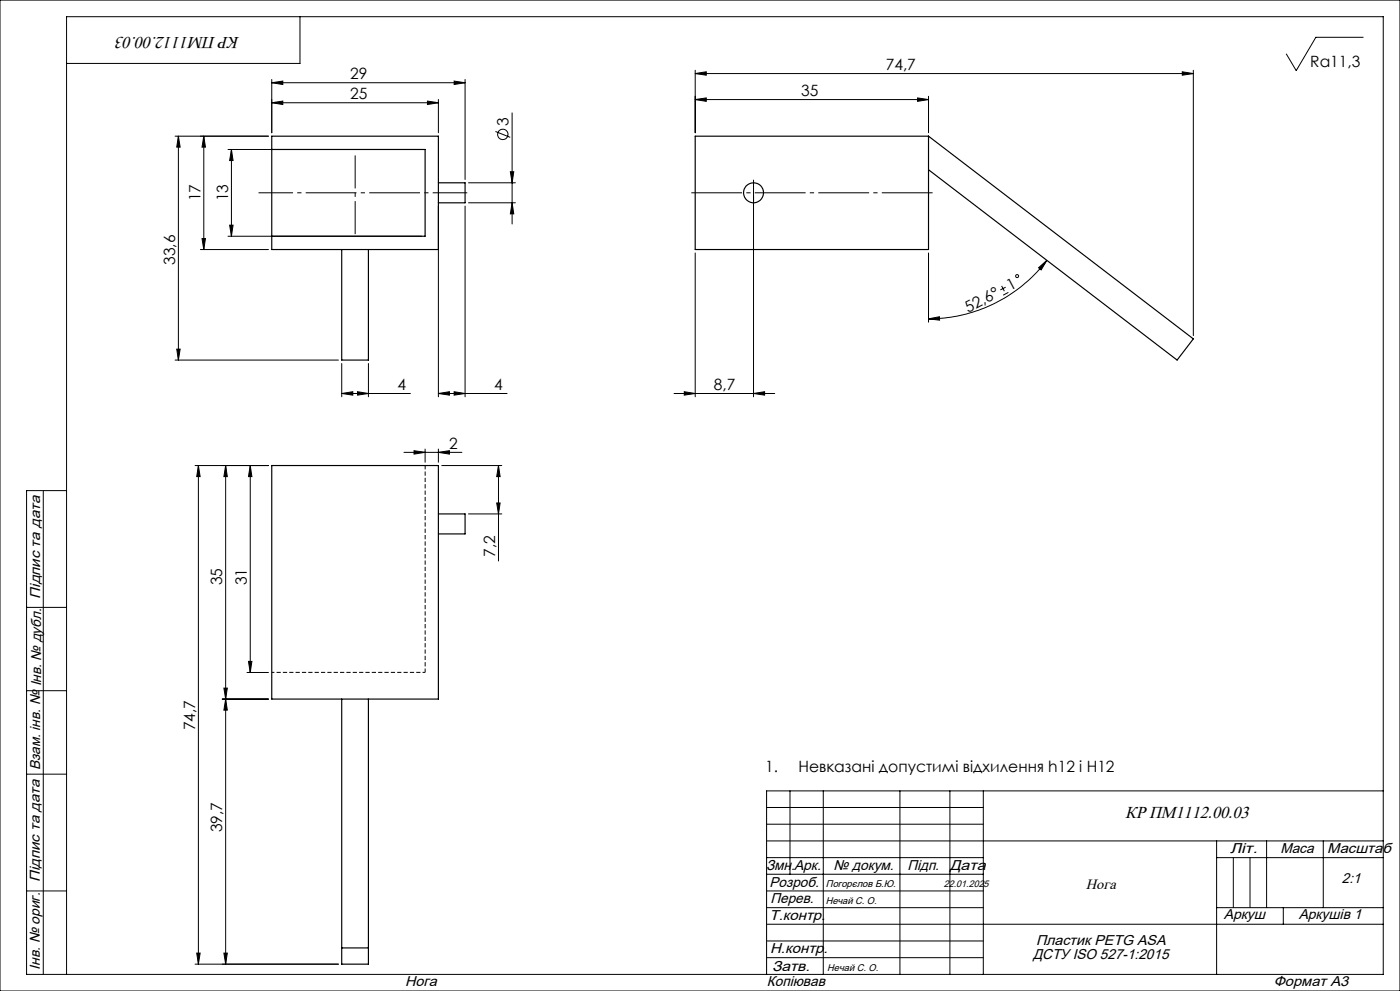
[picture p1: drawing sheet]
<svg xmlns="http://www.w3.org/2000/svg" width="420mm" height="297mm" viewBox="0 0 420 297" stroke-linecap="round" stroke-linejoin="round" font-family="sans-serif">
<g fill="none" stroke="#000" stroke-width=".35">
<path d="M81.5 44.8h46v26h-46M81.5 40.8h50v34h-50zM131.5 54.8h8v6h-8M208.6 40.8h70v34h-70zM278.6 40.8l79.4 60.8-4.9 6.3-74.5-57M102.5 74.8v33.1h8v-33.1M81.5 139.5h50v70h-50zM131.5 154h8v6h-8M102.5 209.5v79.5h8v-79.5M102.5 284.1h8"/>
<circle cx="226.1" cy="57.8" r="2.99"/>
</g>
<path d="M81.5 201.5h46" fill="none" stroke="#000" stroke-width=".3" stroke-dasharray="1.3 .6" stroke-dashoffset=".5" stroke-linecap="butt"/>
<path d="M127.5 201.5v-62" fill="none" stroke="#000" stroke-width=".3" stroke-dasharray="1.3 .6" stroke-dashoffset=".1" stroke-linecap="butt"/>
<g fill="none" stroke="#000" stroke-width=".3">
<path d="M0 0h420v297h-420zM90 5v14h-70M408.9 11.2h-14.1l-5.9 10-3-5M81.5 30.8l3.3-.5v1zM81.5 24.8l3.3-.5v1zM81.5 23.8v16M81.5 30.8h50M81.5 24.8h58M128.2 30.3l3.3 .5-3.3 .5zM131.5 29.8v10M136.2 24.3l3.3 .5-3.3 .5zM139.5 23.8v30"/>
<path d="M148.6 39.4l4.5 1.8M153.6 33.8v33.3M208.6 29.8l3.3-.5v1.1zM208.6 22l3.3-.5v1zM208.6 21.1v18.7M208.6 29.8h70M208.6 22h149.4M275.3 29.3l3.3 .5-3.3 .6zM278.6 28.9v10.9M354.7 21.5l3.3 .5-3.3 .5zM358 21.1v79.5M53.5 40.8v67.1"/>
<path d="M53.5 40.8l.5 3.3h-1zM61.1 40.8l.5 3.3h-1zM61.1 40.8v34M68.4 44.8h58.1M69.4 44.8l.5 3.3h-1zM69.4 44.8v26M80.5 40.8h-28M140.5 54.8h14.1M153.1 51.5h1l-.5 3.3zM226.1 54v64.9M60.1 74.8h20.4M60.6 71.5h1l-.5 3.3z"/>
<path d="M68.4 70.8h58.1M68.9 67.5h1l-.5 3.3zM131.5 61.8v57.1M139.5 61.8v57.1M140.5 60.8h14.1M153.6 60.8l.5 3.3h-1zM208.6 75.8v43.1M278.6 75.8v20.8M314 78a44.7 44.7 0 0 1-35.4 17.6M278.6 95.6l3.2-.7 .1 1.1zM300.5 85.7l.8 1.6M301.7 86.1l-1.6 .8"/>
<path d="M302.5 87.6l-1.5 .9M311.6 80.3l2.4-2.3-1.7 2.9zM52.5 107.9h49M53 104.6h1l-.5 3.3zM102.5 117.9l3.3-.5v1zM102.5 108.9v10M102.5 117.9h20.6M107.2 117.4l3.3 .5-3.3 .5zM110.5 108.9v10M131.5 117.9l3.3-.5v1zM131.5 117.9h20.6M136.2 117.4l3.3 .5-3.3 .5z"/>
<path d="M202.2 117.9h30.2M205.3 117.4l3.3 .5-3.3 .5zM226.1 117.9l3.3-.5v1zM59.5 139.5v149.5M59.5 139.5l.5 3.3h-1zM67.7 139.5v149.5M67.7 139.5l.5 3.3h-1zM75.1 139.5v62M75.1 139.5l.5 3.3h-1.1zM80.5 139.5h-22M121.2 135.6h17.4M124.2 135.1l3.3 .5-3.3 .5z"/>
<path d="M127.5 134.6v3.9M131.5 135.6l3.3-.5v1zM131.5 134.6v3.9M132.5 139.5h18M149.5 139.5v28.6M149.5 139.5l.5 3.3h-1zM13 147v145M20 147h-12v145h407v-287h-395v287M140.5 154h10M149 150.7h1l-.5 3.3zM8 182h12M74.5 198.2h1.1l-.5 3.3z"/>
<path d="M8 207h12M66.7 209.5h13.8M67.2 206.2h1l-.5 3.3zM67.7 209.5l.5 3.3h-1zM74.1 201.5h6.4M8 232h12M237 237v25M247 237v55M270 237v55M285 237v55M295 237v55M415 237h-185v55"/>
<path d="M230 257h65M230 242h65M230 247h65M365 257h50M365 252v40M370 257v15M375 257v15M380 252v20M397 252v20M415 252h-185M8 267h12M230 262h65"/>
<path d="M230 267h65M230 272h65M365 272h50M385 272v5M415 277h-185M58.5 289h43M59 285.6h1l-.5 3.4zM67.2 285.6h1l-.5 3.4zM230 282h65M230 287h65"/>
<circle cx="150.8" cy="40.3" r="1.55"/>
<circle cx="305.1" cy="82.7" r=".45"/>
</g>
<path d="M206.6 57.8h74" fill="none" stroke="#000" stroke-width=".3" stroke-dasharray="15.2 1.3 1.3 1.3" stroke-dashoffset="-.8" stroke-linecap="butt"/>
<path d="M77.5 57.8h62.7" fill="none" stroke="#000" stroke-width=".3" stroke-dasharray="15.2 1.3 1.3 1.3" stroke-dashoffset="4.9" stroke-linecap="butt"/>
<path d="M106.5 46.6v23.6" fill="none" stroke="#000" stroke-width=".3" stroke-dasharray="15.2 1.3 1.3 1.3" stroke-dashoffset="5.3" stroke-linecap="butt"/>
<g fill="#000">
<path d="M81.5 30.8l3.3-.5v1zM128.2 30.3l3.3 .5-3.3 .5zM208.6 29.8l3.3-.5v1.1zM275.3 29.3l3.3 .5-3.3 .6zM208.6 22l3.3-.5v1zM354.7 21.5l3.3 .5-3.3 .5zM124.2 135.1l3.3 .5-3.3 .5zM131.5 135.6l3.3-.5v1z"/>
<path d="M136.2 24.3l3.3 .5-3.3 .5zM81.5 24.8l3.3-.5v1z"/>
<path d="M61.1 40.8l.5 3.3h-1zM60.6 71.5h1l-.5 3.3zM153.1 51.5h1l-.5 3.3zM153.6 60.8l.5 3.3h-1zM67.7 209.5l.5 3.3h-1zM67.2 285.6h1l-.5 3.4zM67.7 139.5l.5 3.3h-1zM67.2 206.2h1l-.5 3.3z"/>
<path d="M68.9 67.5h1l-.5 3.3zM69.4 44.8l.5 3.3h-1z"/>
<path d="M278.6 95.6l3.2-.7 .1 1.1zM311.6 80.3l2.4-2.3-1.7 2.9z"/>
<path d="M53 104.6h1l-.5 3.3zM53.5 40.8l.5 3.3h-1zM59 285.6h1l-.5 3.4zM59.5 139.5l.5 3.3h-1zM149 150.7h1l-.5 3.3zM149.5 139.5l.5 3.3h-1zM74.5 198.2h1.1l-.5 3.3zM75.1 139.5l.5 3.3h-1.1z"/>
<path d="M107.2 117.4l3.3 .5-3.3 .5zM102.5 117.9l3.3-.5v1zM226.1 117.9l3.3-.5v1zM205.3 117.4l3.3 .5-3.3 .5z"/>
<path d="M131.5 117.9l3.3-.5v1zM136.2 117.4l3.3 .5-3.3 .5z"/>
</g>
<g font-size="5.1">
<text x="71.8" y="11.2" transform="rotate(-180 71.8 11.2)">КР ПМ1112.00.03</text>
<text x="337.6" y="245.1">КР ПМ1112.00.03</text>
</g>
<g font-size="4.7">
<text x="105.1" y="23.8">29</text>
<text x="265.7" y="21">74,7</text>
<text x="393.1" y="20.1">Ra11,3</text>
<text x="105.1" y="29.8">25</text>
<text x="240.3" y="28.8">35</text>
<text x="152.6" y="37.7" transform="rotate(-90 152.6 37.7)">3</text>
<text x="60.1" y="60.4" transform="rotate(-90 60.1 60.4)">17</text>
<text x="68.4" y="60.4" transform="rotate(-90 68.4 60.4)">13</text>
<text x="52.5" y="79.4" transform="rotate(-90 52.5 79.4)">33,6</text>
<text x="303.1" y="87.3" transform="rotate(-28 303.1 87.3)">1</text>
<text x="290.4" y="93.9" transform="rotate(-28 290.4 93.9)">52,6°</text>
<text x="119.3" y="116.9">4</text>
<text x="148.3" y="116.9">4</text>
<text x="214.2" y="116.9">8,7</text>
<text x="134.7" y="134.5">2</text>
<text x="148.5" y="166.8" transform="rotate(-90 148.5 166.8)">7,2</text>
<text x="66.7" y="175.4" transform="rotate(-90 66.7 175.4)">35</text>
<text x="74.1" y="175.4" transform="rotate(-90 74.1 175.4)">31</text>
<text x="58.5" y="218.9" transform="rotate(-90 58.5 218.9)">74,7</text>
<text x="229.5" y="231.3">1.</text>
<text x="239.5" y="231.3">Невказані допустимі відхилення h12 і H12</text>
<text x="66.7" y="249.4" transform="rotate(-90 66.7 249.4)">39,7</text>
</g>
<text font-size="4.4" x="325.8" y="266.3">Нога</text>
<g font-size="4.3">
<text x="12.1" y="179.4" transform="rotate(-90 12.1 179.4)">Підпис та дата</text>
<text x="12.3" y="205.7" transform="rotate(-90 12.3 205.7)">Інв. № дубл.</text>
<text x="12.1" y="230.9" transform="rotate(-90 12.1 230.9)">Взам. інв. №</text>
<text x="369" y="255.6">Літ.</text>
<text x="384.1" y="255.6">Маса</text>
<text x="398.2" y="255.6">Масштаб</text>
<text x="229.8" y="260.9">Змн.Арк.</text>
<text x="250.1" y="260.9">№ докум.</text>
<text x="272.2" y="260.9">Підп.</text>
<text x="284.9" y="260.9">Дата</text>
<text x="11.9" y="264.4" transform="rotate(-90 11.9 264.4)">Підпис та дата</text>
<text x="230.9" y="265.8">Розроб.</text>
<text x="402.6" y="264.7">2:1</text>
<text x="230.9" y="275.7">Т.контр.</text>
<text x="231.1" y="270.5">Перев.</text>
<text x="367.1" y="275.4">Аркуш</text>
<text x="389.6" y="275.3">Аркушів 1</text>
<text x="231.1" y="285.7">Н.контр.</text>
<text x="309.9" y="287.3">ДСТУ ISO 527-1:2015</text>
<text x="310.8" y="283.3">Пластик PETG ASA</text>
<text x="12" y="290.7" transform="rotate(-90 12 290.7)">Інв. № ориг.</text>
<text x="231.6" y="290.9">Затв.</text>
<text x="121.6" y="295.4">Нога</text>
<text x="230.1" y="295.4">Копіював</text>
<text x="382.1" y="295.6">Формат А3</text>
</g>
<g font-size="2.9">
<text x="247.8" y="265.7">Погорєлов Б.Ю.</text>
<text x="247.7" y="270.9">Нечай С. О.</text>
<text x="248.2" y="290.9">Нечай С. О.</text>
</g>
<text font-size="2.8" x="283.2" y="265.7">22.01.2025</text>
</svg>
